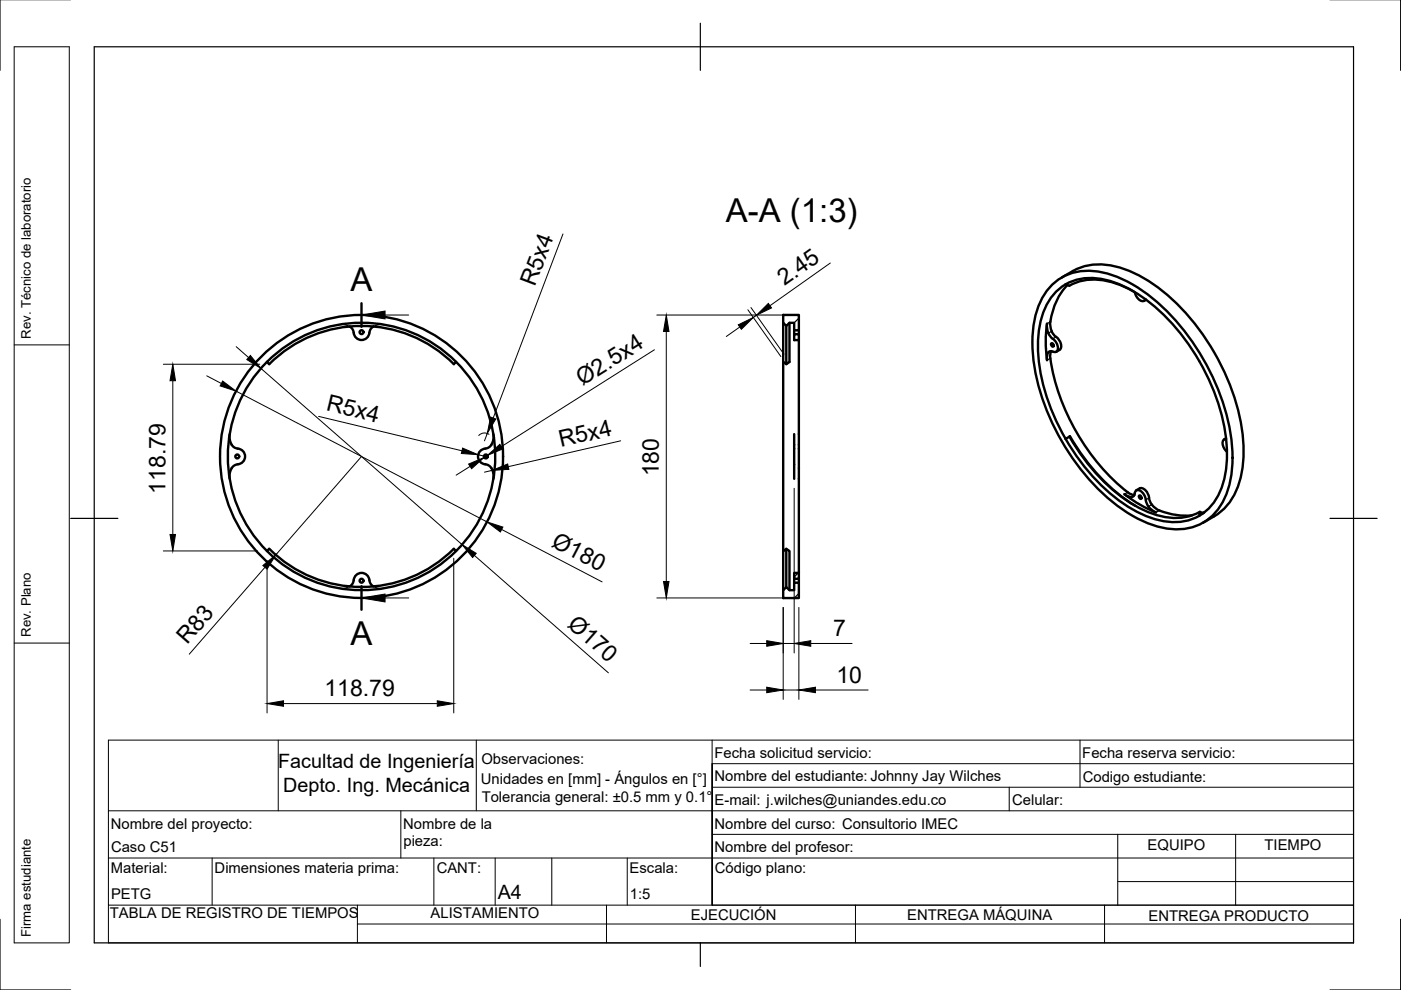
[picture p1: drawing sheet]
<svg xmlns="http://www.w3.org/2000/svg" width="297mm" height="210mm" viewBox="0 0 297 210" stroke-linecap="round" stroke-linejoin="round" font-family="sans-serif">
<!-- layer: Visible -->
<g fill="none" stroke="#000" stroke-width=".51">
<path d="M225.1 58.8a13.4 13.4 0 0 1 7.9-2.7 22 22 0 0 1 12.7 5 48.1 48.1 0 0 1 17.9 32.7 19.3 19.3 0 0 1-3 12.8 14.2 14.2 0 0 1-5.5 4.2M56.6 76.7l.5 .5a27.7 27.7 0 0 1 39.1 0l.5-.5M56.6 76.7a28.4 28.4 0 0 0 0 40.1M56.6 76.7a28.4 28.4 0 0 1 40.1 0M74.1 69.2h.1M74.2 69.2a2.08 2.08 0 0 1 .9 1.8 1.66 1.66 0 0 0 1.8 1.1 1.66 1.66 0 0 0 1.4-1.6M79.2 69.2h-.1a1.66 1.66 0 0 0-.8 1.4M96.7 76.7a28.4 28.4 0 0 1 0 40.1M166.1 66.8h3.3v3.2h-1v-1.6h-1l-.7 .7-.6-.7zM166.1 76.7v40.1M166.1 68.4v8.3M166.1 76.7l.6 .5"/>
<path d="M167.4 68.4v8.3l-.7 .5v-8.1M168.4 70.9h1v1.2h-1zM168.4 70v.9M169.4 72.1v49.4M169.4 70v.9M222.9 74.5l-.2 .3a5.5 5.5 0 0 0 .3 2.9 45.8 45.8 0 0 0 16.5 26.9l1 .4M222.9 72.8l.4 .1 .1 .5-.4-.1zM223.2 74.5a.8 .8 0 0 0 1-.1 .8 .8 0 0 0 .1-1 3.9 3.9 0 0 0-1.6-2.1l-.6-1.1-.1-1.6a26.9 26.9 0 0 0 0 7.8v-1.2a.78 .78 0 0 1 1.2-.6M223.4 60.1a11.7 11.7 0 0 1 11.3-2.1 33.6 33.6 0 0 1 16.1 11.8 47.8 47.8 0 0 1 10.5 25.3 18.7 18.7 0 0 1-3.5 13.4 11 11 0 0 1-10.7 3.5 28.5 28.5 0 0 1-14.9-9 48.4 48.4 0 0 1-13.2-28.4 18.7 18.7 0 0 1 3.4-13.5zM223.7 62a10.7 10.7 0 0 1 10.8-2.7 28.9 28.9 0 0 1 14.3 9.6 45 45 0 0 1 11.3 26.5 16.7 16.7 0 0 1-3.6 12.2 10.7 10.7 0 0 1-10.8 2.7 28.9 28.9 0 0 1-14.3-9.6 45 45 0 0 1-11.3-26.5 16.7 16.7 0 0 1 3.6-12.2zM224.6 74.2l-.7 .4M225.9 60.3l.8 .3"/>
<path d="M226.3 60.4a13.2 13.2 0 0 0-3.6 9 3.7 3.7 0 0 0 1.7 2.5l.4 .6a1.39 1.39 0 0 1-.1 1.7M226.7 60.6a12.4 12.4 0 0 1 11.2 0l2.5 1.2M240.6 61.9l.5 1.2a1.02 1.02 0 0 0 1.8 .4M243 63.6l-.4 .2M48.7 92.1a2.5 2.5 0 0 0 1.7 3M49.1 99.2l-.3 .9-.1 1.4M50.4 95.1a1.71 1.71 0 0 1 1.6 1.9 1.71 1.71 0 0 1-2 1.5l-.9 .8M102.9 95.1a1.71 1.71 0 0 0-1.5 1.9 1.71 1.71 0 0 0 1.9 1.5l.9 .8M104.2 99.2l.3 .9 .1 1.4M104.6 92.1a2.5 2.5 0 0 1-1.7 3M168.4 92v9.5M225.9 93.1l1-.6a41.2 41.2 0 0 0 13.8 14.8"/>
<path d="M226.7 92.6a39 39 0 0 0 14.7 15 14.2 14.2 0 0 0 11.8 1.5l1.2-.6M259.9 92.9l-.4 .3M260 93.1a1.02 1.02 0 0 0-.6 1.7l.7 1M56.6 116.8l.5-.5a27.7 27.7 0 0 0 39.1 0l.5 .5M56.6 116.8a28.4 28.4 0 0 0 40.1 0M166.7 116.4l.7 .4v8.3M241.5 105.1l.4 .1 .1 .5-.4-.1zM241.6 103.6l-.7 .4M241.6 103.6a1.95 1.95 0 0 1 2 2 3.8 3.8 0 0 0 3 2.9 14.3 14.3 0 0 0 6.1 .8M245.1 108.6a26.6 26.6 0 0 1-6.7-3.8l.7 .4a.97 .97 0 0 0 1.1 .1 .97 .97 0 0 0 .5-1 .81 .81 0 0 1 1.4 0 4 4 0 0 1 1 2.4l.7 1 1.3 .9M255.1 108.8l-.7-.3-.1 .9M255.4 108.6l-.4 .1"/>
<path d="M74.2 124.3h-.1M78.3 123a1.71 1.71 0 0 0-1.9-1.5 1.71 1.71 0 0 0-1.5 1.9l-.7 .9M78.3 123a1.68 1.68 0 0 0 .9 1.3M166.1 125.1l.6-.6 .7 .6h1v-1.6h1v3.3h-3.3zM166.7 124.5v-8.1l-.6 .4v8.3M168.4 121.5h1v1.2h-1zM168.4 122.7v.8M169.4 122.7v.8"/>
<circle cx="76.7" cy="70.4" r=".41"/>
<circle cx="50.3" cy="96.8" r=".41"/>
<circle cx="76.7" cy="96.8" r="30"/>
<circle cx="103" cy="96.8" r=".41"/>
<circle cx="76.7" cy="123.1" r=".41"/>
</g>
<!-- layer: Hidden -->
<path d="M71.9 68.8h.9l1.3 .4M81.4 68.8h-.9l-1.3 .4M74.1 124.3l-1.3 .5-.9-.1M79.2 124.3l1.3 .5 .9-.1" fill="none" stroke="#000" stroke-width=".25"/>
<!-- layer: Visible Narrow -->
<path d="M222.7 74.5l-.4 .2M222.7 76l-.7 .4M222.7 68.2l-.7 .4M223 70.2l-.7 .4M223.9 71.4l-.7 .5M239.1 104.4l-.7 .4M240.4 105.1l-.4 .3M243.6 105.6l-.7 .4M244.2 107l-.7 .4M245.8 108.2l-.7 .4" fill="none" stroke="#000" stroke-width=".25"/>
<!-- layer: BOM -->
<path d="M3 9.9h11.7v190h-11.7zM3 73.1h11.7M3 136.3h11.7" fill="none" stroke="#000" stroke-width=".21"/>
<!-- layer: Border -->
<path d="M0 -.1v15M297 -.1v15M20 9.9h267v190h-267zM148.5 4.9v10M15 109.9h10M282 109.9h10M0 194.9v15h15M148.5 199.9v5M297 194.9v15h-15" fill="none" stroke="#000" stroke-width=".25"/>
<!-- layer: TitleBlock -->
<g fill="none" stroke="#000" stroke-width=".21">
<path d="M59 156.9v15M101 156.9v15M151 156.9v35v-30h136M229 156.9v10M23 171.9h264M85 171.9v10M151 166.9h136M151 176.9h136M214 166.9v5M237 176.9v15M262 176.9v15M23 191.9v8h264v-43h-264v35h264h-136"/>
<path d="M23 181.9h264M45 181.9v10M75.8 195.9h211.2M75.8 191.9v8M92 181.9v10M105 181.9v10M117 181.9v10M128.6 191.9v8M133 181.9v10M181.4 191.9v8M234.2 191.9v8M237 186.9h50"/>
</g>
<!-- layer: Hatching -->
<path d="M169.4 67.5l-1 .9M169.4 71.9l-.2 .2M169.3 121.4l-.9 .9M169.4 125.8l-1 1" fill="none" stroke="#000" stroke-width=".25"/>
<!-- layer: Section Lines -->
<path d="M76.6 64.3v5M76.6 124.3v5" fill="none" stroke="#000" stroke-width=".51"/>
<path d="M81.6 66.8h5.1M81.6 126.8h5.1" fill="none" stroke="#000" stroke-width=".21"/>
<path d="M76.6 66.8l5-.9v1.7zM76.6 126.8l5-.8v1.6z" fill="#000" stroke="#000" stroke-width=".21"/>
<!-- layer: FD_Dimensions -->
<g fill="none" stroke="#000" stroke-width=".21">
<path d="M119.4 49.6l-14.8 39M176 55.8l-12.8 9M34.6 77.2h20.5M43.8 79.7l3.1 1.6M50.1 73.5l2.6 2.3M55.3 78.1l42.7 37.4M138.7 74.2l-32.4 20.5M139.3 66.8h28.1M141.3 70.3v53M156.8 69.3l-2.8 2M158.6 65.7l7 9.9M159.2 65.2l7 9.9"/>
<path d="M160.4 66.8l-.7 .5M36.6 80.7v32.6M50 82.9l53.3 27.8M67.5 88.3l30.5 7.3M76.6 96.8l-18.1 20.8M99.7 98.9l-3 1.8M101.4 96.4l1.6 .4M103.3 91.9l-.6 1.6M103.3 96.6l-.7 .4M103.7 92.1a1.66 1.66 0 0 0-2.2 .2M104.4 99.7l-1.7 .4M131.6 93.5l-23.8 5.4"/>
<path d="M34.6 116.8h20M56.6 118.8v32.4M96.2 118.4v32.8M100.6 117.8l28.4 24.9M106.4 112.3l21.3 11.1M168.4 103.5v34.9M56.2 120.3l-16.1 18.4M139.3 126.8h28.1M159 136.4h3.6M166.1 128.8v19.5M166.1 136.4h2.3M169.4 128.8v19.5"/>
<path d="M171.9 136.4h8.8M60.1 149.2h32.6M159 146.3h3.6M166.1 146.3h3.3M172.9 146.3h11.2"/>
</g>
<g fill="#000" stroke="#000" stroke-width=".21">
<path d="M53.1 75.4l2.2 2.7-3-1.9zM141.3 66.8l.5 3.5h-1.1zM156.5 68.9l3.2-1.6-2.5 2.5zM160.4 66.8l2.5-2.5 .7 1zM36.6 77.2l.6 3.5h-1.2zM47.2 80.8l2.8 2.1-3.3-1.1zM98.1 95l3.3 1.4-3.6-.2zM99.4 98.4l3.2-1.4-2.6 2.4zM104 88.4l1.1 .4-1.8 3.1zM103.3 96.6l2.7-2.4 .6 1zM104.4 99.7l3.2-1.3 .3 1.1zM36 113.3h1.2l-.6 3.5z"/>
<path d="M55.7 119.9l2.8-2.3-1.9 3.1zM98 115.5l3 1.8-.8 .9zM103.3 110.7l3.3 1.1-.5 1zM140.7 123.3h1.1l-.5 3.5zM162.6 135.8l3.5 .6-3.5 .6zM168.4 136.4l3.5-.6v1.2zM56.6 149.2l3.5-.6v1.1zM92.7 148.6l3.5 .6-3.5 .5zM162.6 145.7l3.5 .6-3.5 .6zM169.4 146.3l3.5-.6v1.2z"/>
</g>
<g font-size="7">
<text x="153.9" y="47.1">A-A (1:3)</text>
<text x="74.3" y="61.8">A</text>
<text x="74.3" y="136.8">A</text>
</g>
<g font-size="4.9">
<text x="113.4" y="60.9" transform="rotate(-69 113.4 60.9)">R5x4</text>
<text x="166.3" y="60.7" transform="rotate(-35 166.3 60.7)">2.45</text>
<text x="123.5" y="81.9" transform="rotate(-32 123.5 81.9)">Ø2.5x4</text>
<text x="69" y="87" transform="rotate(14 69 87)">R5x4</text>
<text x="118.9" y="94.8" transform="rotate(-13 118.9 94.8)">R5x4</text>
<text x="139.7" y="101" transform="rotate(-90 139.7 101)">180</text>
<text x="35.1" y="104.7" transform="rotate(-90 35.1 104.7)">118.79</text>
<text x="116.7" y="115.8" transform="rotate(28 116.7 115.8)">Ø180</text>
<text x="39.7" y="136.8" transform="rotate(-49 39.7 136.8)">R83</text>
<text x="120.1" y="132.7" transform="rotate(41 120.1 132.7)">Ø170</text>
<text x="176.7" y="134.9">7</text>
<text x="68.8" y="147.6">118.79</text>
<text x="177.4" y="144.7">10</text>
</g>
<g font-size="4.2">
<text x="59" y="162.9">Facultad de Ingeniería</text>
<text x="60" y="168">Depto. Ing. Mecánica</text>
<text x="105.5" y="190.7">A4</text>
</g>
<g font-size="3.1">
<text x="102.1" y="162">Observaciones:</text>
<text x="151.5" y="160.7">Fecha solicitud servicio:</text>
<text x="229.5" y="160.7">Fecha reserva servicio:</text>
<text x="102" y="166.3">Unidades en [mm] - Ángulos en [°]</text>
<text x="151.5" y="165.7">Nombre del estudiante: Johnny Jay Wilches</text>
<text x="229.6" y="165.7">Codigo estudiante:</text>
<text x="102.1" y="170.1">Tolerancia general: ±0.5 mm y 0.1°</text>
<text x="151.5" y="170.7">E-mail: j.wilches@uniandes.edu.co</text>
<text x="214.6" y="170.7">Celular:</text>
<text x="23.5" y="175.7">Nombre del proyecto:</text>
<text x="85.5" y="175.7">Nombre de la</text>
<text x="85.5" y="179.4">pieza:</text>
<text x="151.5" y="175.7">Nombre del curso: Consultorio IMEC</text>
<text x="23.5" y="185.2">Material:</text>
<text x="23.5" y="180.7">Caso C51</text>
<text x="45.5" y="185.2">Dimensiones materia prima:</text>
<text x="92.6" y="185.2">CANT:</text>
<text x="133.5" y="185.2">Escala:</text>
<text x="151.5" y="180.7">Nombre del profesor:</text>
<text x="151.6" y="185.2">Código plano:</text>
<text x="243.3" y="180.2">EQUIPO</text>
<text x="268.1" y="180.2">TIEMPO</text>
<text x="23.5" y="190.7">PETG</text>
<text x="133.5" y="190.7">1:5</text>
<text x="23.3" y="194.7">TABLA DE REGISTRO DE TIEMPOS</text>
<text x="91.3" y="194.6">ALISTAMIENTO</text>
<text x="146.5" y="195.1">EJECUCIÓN</text>
<text x="192.4" y="195.1">ENTREGA MÁQUINA</text>
<text x="243.5" y="195.2">ENTREGA PRODUCTO</text>
</g>
<g font-size="2.8">
<text x="6.5" y="71.9" transform="rotate(-90 6.5 71.9)">Rev. Técnico de laboratorio</text>
<text x="6.5" y="135.1" transform="rotate(-90 6.5 135.1)">Rev. Plano</text>
<text x="6.5" y="198.6" transform="rotate(-90 6.5 198.6)">Firma estudiante</text>
</g>
</svg>
